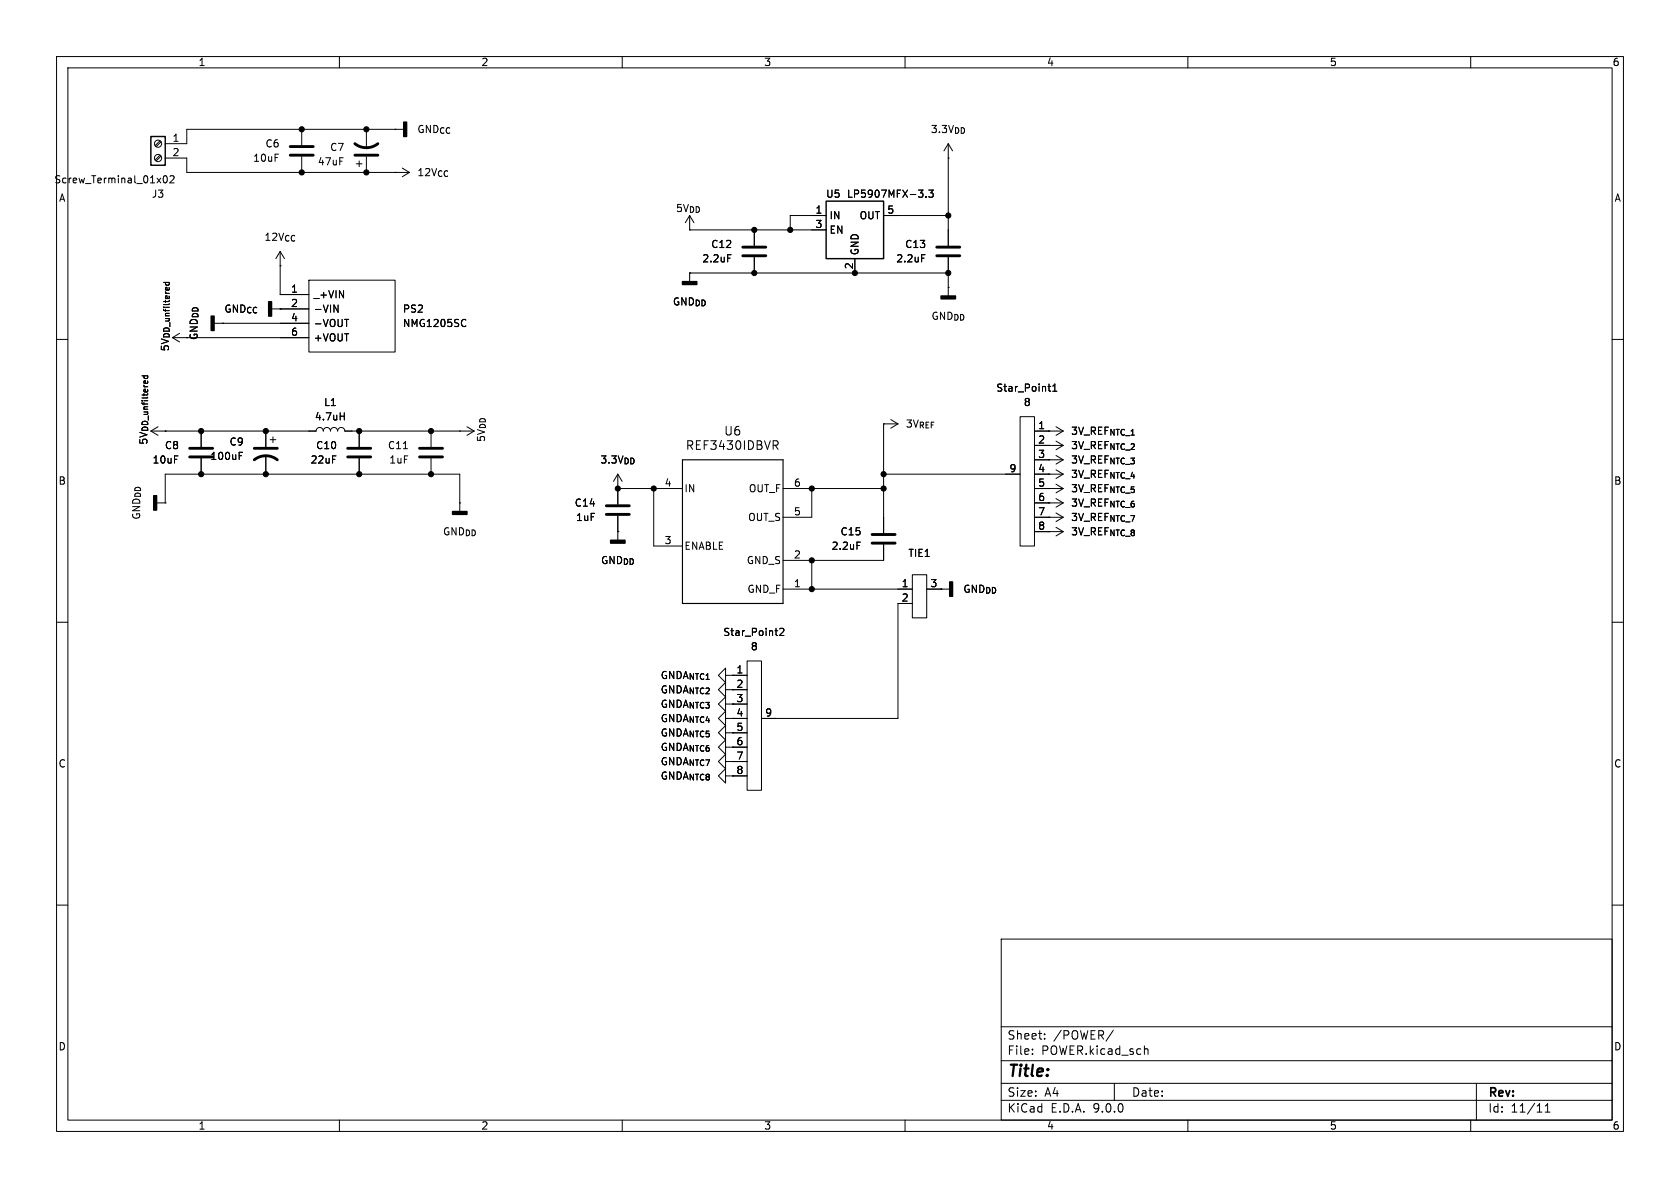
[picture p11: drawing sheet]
<svg xmlns="http://www.w3.org/2000/svg" width="297mm" height="210mm" viewBox="0 0 297 210" stroke-linecap="round" stroke-linejoin="round" font-family="sans-serif">
<g fill="none" stroke="#000" stroke-width=".18">
<path d="M10 10h277v190h-277zM12 12h273v186h-273zM60 10v2M110 10v2M160 10v2M210 10v2M260 10v2M28.3 24.9l-.9 .8M28.3 27.4l-.9 .9M28.5 25.1l-.9 .8M28.5 27.6l-.9 .8M29 31.1h.1a.68 .68 0 0 1 .5 .6 .68 .68 0 0 1-.5 .6 .84 .84 0 0 1-.1-1.2z"/>
<path d="M29.2 27.9h3.8v2.6h39.4M30.1 31.2l.4-.1 .3 .3-.8 .9h.8M53.3 22.9v2.8M53.3 27.7v2.8M63 29h1M63.5 28.4v1.1M64.8 22.9v3.3M64.8 27.7v2.8M69.8 22.9h.1M69.8 30.5h.1M71.1 29.7l1.3 .8M71.4 22.9h-38.4v2.5h-3.8"/>
<path d="M72.4 30.5l-1.3 .7M121.9 38.1l-.7 1.3M121.9 38.1l.8 1.3M121.9 38.1v2.5M146 38.1h-6.3v2.5M156.2 38.1h11.4M162.4 33.6h.8l-.5 .5M163 34.1l.2 .2-.2 .5M163.7 34.7v.2M164.2 33.6h.8l-.4 .5 .3 .1v.5l-.2 .2-.5-.2M167.6 27.9h.1M167.6 25.4v18"/>
<path d="M167.6 25.4l-.7 1.3M167.6 25.4l.8 1.3M30.5 59.7l1.2 .8M30.5 59.7h24.1M31.7 58.9l-1.2 .8M33 59.7h.1M37.8 57.2h16.8M39.4 57.2h.1M48 54.6h6.6M49.5 54.6h.1M49.5 47h.1M49.5 44.5l-.7 1.2"/>
<path d="M49.5 44.5l.8 1.2M49.5 44.5v7.6h5.1M54.6 49.5h15.2v12.7h-15.2zM59 53.9l.8 1.3v-1.3M60.9 56.5h.7M82.1 56.5l.3 .1M82.4 57.6l-.3 .1M121.9 40.6h.1M121.9 48.3h.1M121.9 48.3v1.5M121.9 40.6h24.1M121.9 48.3h45.7"/>
<path d="M128.6 45h.6M133.3 40.6v2.8M133.3 45.5v2.8M151.1 45.7v2.6M162.9 45h.6M167.6 50.8h.1M167.6 45.5v6.8M10 60h2M26.7 76.2h29.2a.64 .64 0 0 1 .6-.6 .64 .64 0 0 1 .6 .6 .64 .64 0 0 1 .7-.6 .64 .64 0 0 1 .6 .6 .64 .64 0 0 1 .7-.6 .64 .64 0 0 1 .6 .6 .64 .64 0 0 1 .6-.6 .64 .64 0 0 1 .7 .6h22.8M26.7 76.2l1.2 .8M27.9 75.4l-1.2 .8M29.2 76.2h.1"/>
<path d="M35.6 76.2v2.8M42.3 80h.6M47 76.2v2.8M47.8 77.7h1M48.3 77.2v1M60.1 73.6h.8M60.9 73v1.2M63.5 76.2v2.8M71.3 79.3h.7M76.2 76.2v2.8M81.3 76.2h.1M82.5 75.4l1.3 .8"/>
<path d="M83.8 76.2l-1.3 .8M137.1 78.7l.5 .7M137.3 77.9l.3 .3-.1 .4-.2 .1M156.2 74.9h.1M156.2 74.9v19.3M156.2 74.9h2.5M157.5 74.2l1.2 .7M158.7 74.9l-1.2 .8M180.3 73.7h2.6v22.8h-2.6zM182.9 76.2h5.1M182.9 78.7h5.1M185.3 68.3h.5"/>
<path d="M185.4 76.2h.1M185.4 78.7h.1M185.5 69.1l.3 .1M186.1 69.2h.7M186.1 68.3l.4-.4v1.3M186.7 75.4l1.3 .8M186.7 78l1.3 .7M188 76.2l-1.3 .8M188 78.7l-1.3 .8M285 60h2M27.7 88.9h1.5M29.2 88.9h.1"/>
<path d="M29.2 88.9v-5.1h52.1v6.6M35.6 81v2.8M42.3 80.6h.4M47 80.5v3.3M63.5 81v2.8M76.2 81v2.8M81.3 88.9h.1M109.2 86.4h.1M109.2 94h.1M109.2 83.8l-.7 1.3M109.2 83.8l.8 1.3M109.2 83.8v5.4"/>
<path d="M109.2 91.2v4.3M109.2 86.4h11.4M115.6 86.4v10.1h5M138.4 86.4h17.8M143.5 86.4v5h-5.1M143.5 99.1v5M151.5 95.8h.6M156.2 96.3v2.8h-17.8M156.2 83.8h24.1M182.9 86.4h5.1M182.9 91.4h5.1M182.9 83.8h5.1"/>
<path d="M182.9 81.3h5.1M182.9 88.9h5.1M182.9 94h5.1M185.4 83.8h.1M185.4 86.4h.1M185.4 81.3h.1M185.4 88.9h.1M185.4 91.4h.1M185.4 94h.1M186.7 83.1l1.3 .7M186.7 85.6l1.3 .8M186.7 80.5l1.3 .8"/>
<path d="M186.7 88.1l1.3 .8M186.7 90.7l1.3 .7M186.7 93.2l1.3 .8M188 83.8l-1.3 .8M188 86.4l-1.3 .7M188 81.3l-1.3 .7M188 88.9l-1.3 .8M188 91.4l-1.3 .8M188 94l-1.3 .7M10 110h2M128.3 119.4v1.3l-1.3-1.3 1.3-1.3v1.3h1.2M129.5 119.4h.1"/>
<path d="M129.5 119.4h2.6M132.1 116.8h2.5v22.9h-2.5zM137.9 111.2l.4-.1 .3 .3-.8 .9h.8M138.4 104.1h22.9M161.3 101.6h2.5v7.6h-2.5zM161.3 106.7h-2.6v20.3h-24.1M163.8 104.1h4.1M166.4 104.1h.1M285 110h2M128.3 121.9v1.3l-1.3-1.3 1.3-1.2v1.2h3.8M128.3 137.2v1.2l-1.3-1.2 1.3-1.3v1.3h1.2M128.3 124.5v1.2l-1.3-1.2 1.3-1.3v1.3h1.2"/>
<path d="M128.3 127v1.3l-1.3-1.3 1.3-1.3v1.3h3.8M128.3 134.6v1.3l-1.3-1.3 1.3-1.2v1.2h1.2M128.3 132.1v1.3l-1.3-1.3 1.3-1.3v1.3h1.2M128.3 129.5v1.3l-1.3-1.3 1.3-1.2v1.2h1.2M129.5 137.2h.1M129.5 124.5h.1M129.5 134.6h.1M129.5 132.1h.1M129.5 129.5h.1M129.5 124.5h2.6M129.5 129.5h2.6M129.5 132.1h2.6"/>
<path d="M129.5 134.6h2.6M129.5 137.2h2.6M10 160h2M177 166h108v32h-108zM285 160h2M60 198v2M110 198v2M160 198v2M177 194.5h108M177 191.5h108M177 187.5h108M177 181.5h108"/>
<path d="M182.5 186.3v.1M182.5 185.5v.1M184.7 183.6v.1M184.7 182.8v.1M196.8 182.1l-1.3 2M197 191.5v3M202.4 185.5h.5l.1 .9M210 198v2M260 198v2M261 191.5v6.5M273.2 196.6h.8M273.2 195.5l.4-.4v1.5"/>
<circle cx="27.9" cy="25.4" r=".63"/>
<circle cx="27.9" cy="27.9" r=".63"/>
</g>
<g fill="none" stroke="#000" stroke-width=".51">
<path d="M51.3 25.9h4.1M51.3 27.4h4.1M62.7 25.4a3.3 3.3 0 0 0 4.1 0M62.7 27.4h4.1M131.3 43.7h4.1M131.3 45.2h4.1M165.6 43.7h4.1M165.6 45.2h4.1M33.5 79.2h4.1M45 79.2h4M61.5 79.2h4M74.2 79.2h4"/>
<path d="M33.5 80.8h4.1M45 81.3a3.3 3.3 0 0 1 4 0M61.5 80.8h4M74.2 80.8h4M107.2 89.4h4.1M107.2 90.9h4.1M154.2 94.5h4M154.2 96h4"/>
</g>
<path d="M71.4 21.6h.5v2.5h-.5zM37.3 55.9h.5v2.5h-.5zM47.5 53.3h.5v2.6h-.5zM120.6 49.8h2.6v.5h-2.6zM166.4 52.3h2.5v.5h-2.5zM27.2 87.6h.5v2.6h-.5zM80 90.4h2.5v.5h-2.5zM107.9 95.5h2.6v.5h-2.6zM167.9 102.9h.5v2.5h-.5z" fill="#000" stroke="#000" stroke-width=".25"/>
<path d="M120.6 81.3h17.8v25.4h-17.8z" fill="none" stroke="#000" stroke-width=".2"/>
<path d="M26.7 24.1h2.5v5.1h-2.5zM146 35.6h10.2v10.1h-10.2z" fill="none" stroke="#000" stroke-width=".25"/>
<g fill="#000" stroke="#000" stroke-width=".18">
<circle cx="53.3" cy="22.9" r=".46"/>
<circle cx="53.3" cy="30.5" r=".46"/>
<circle cx="64.8" cy="30.5" r=".46"/>
<circle cx="64.8" cy="22.9" r=".46"/>
<circle cx="167.6" cy="38.1" r=".46"/>
<circle cx="133.3" cy="40.6" r=".46"/>
<circle cx="133.3" cy="48.3" r=".46"/>
<circle cx="139.7" cy="40.6" r=".46"/>
<circle cx="151.1" cy="48.3" r=".46"/>
<circle cx="167.6" cy="48.3" r=".46"/>
<circle cx="35.6" cy="76.2" r=".46"/>
<circle cx="47" cy="76.2" r=".46"/>
<circle cx="63.5" cy="76.2" r=".46"/>
<circle cx="76.2" cy="76.2" r=".46"/>
<circle cx="35.6" cy="83.8" r=".46"/>
<circle cx="47" cy="83.8" r=".46"/>
<circle cx="63.5" cy="83.8" r=".46"/>
<circle cx="76.2" cy="83.8" r=".46"/>
<circle cx="109.2" cy="86.4" r=".46"/>
<circle cx="115.6" cy="86.4" r=".46"/>
<circle cx="143.5" cy="99.1" r=".46"/>
<circle cx="143.5" cy="86.4" r=".46"/>
<circle cx="156.2" cy="83.8" r=".46"/>
<circle cx="156.2" cy="86.4" r=".46"/>
<circle cx="143.5" cy="104.1" r=".46"/>
</g>
<text font-size="2.8" x="178" y="190.9">Title:</text>
<g font-size="2.1">
<text x="127.9" y="77.2">U6</text>
<text x="121.2" y="79.7">REF3430IDBVR</text>
<text x="178" y="184">Sheet:</text>
<text x="186.2" y="184">/POWER/</text>
<text x="178" y="186.7">File:</text>
<text x="184.1" y="186.7">POWER.kicad_sch</text>
<text x="178" y="196.9">KiCad</text>
<text x="178" y="194.1">Size:</text>
<text x="184.7" y="194.1">A4</text>
<text x="185.7" y="196.9">E.D.A.</text>
<text x="193.3" y="196.9">9.0.0</text>
<text x="200" y="194.1">Date:</text>
<text x="263" y="194.3">Rev:</text>
<text x="263" y="196.9">Id:</text>
<text x="267.1" y="196.9">11/11</text>
</g>
<g font-size="1.8">
<text x="35" y="11.9">1</text>
<text x="85" y="11.9">2</text>
<text x="135" y="11.9">3</text>
<text x="185" y="11.9">4</text>
<text x="235" y="11.9">5</text>
<text x="285" y="11.9">6</text>
<text x="73.7" y="23.7">GND_{CC}</text>
<text x="164.4" y="23.7">3.3V_{DD}</text>
<text x="30.4" y="25.1">1</text>
<text x="30.4" y="27.7">2</text>
<text x="44.7" y="28.8">10uF</text>
<text x="46.8" y="26.3">C6</text>
<text x="56.1" y="29.4">47uF</text>
<text x="58.3" y="26.9">C7</text>
<text x="9.5" y="32.6">Screw_Terminal_01x02</text>
<text x="10.3" y="35.9">A</text>
<text x="26.7" y="35.2">J3</text>
<text x="73.7" y="31.3">12V_{CC}</text>
<text x="145.9" y="35.2">U5</text>
<text x="149.6" y="35.2">LP5907MFX-3.3</text>
<text x="285.3" y="35.9">A</text>
<text x="119.4" y="37.7">5V_{DD}</text>
<text x="144.1" y="37.8">1</text>
<text x="144.1" y="40.4">3</text>
<text x="146.6" y="39">IN</text>
<text x="146.6" y="41.5">EN</text>
<text x="151.9" y="39">OUT</text>
<text x="156.8" y="37.8">5</text>
<text x="46.6" y="42.8">12V_{CC}</text>
<text x="124.1" y="46.6">2.2uF</text>
<text x="125.6" y="44">C12</text>
<text x="150.9" y="47.7" transform="rotate(-90 150.9 47.7)">2</text>
<text x="152" y="45.2" transform="rotate(-90 152 45.2)">GND</text>
<text x="158.4" y="46.6">2.2uF</text>
<text x="159.9" y="44">C13</text>
<text x="51.4" y="51.8">1</text>
<text x="55.4" y="52.9">_+VIN</text>
<text x="39.6" y="55.5">GND_{CC}</text>
<text x="51.4" y="54.4">2</text>
<text x="51.4" y="56.9">4</text>
<text x="51.4" y="59.4">6</text>
<text x="55.4" y="55.5">-VIN</text>
<text x="55.4" y="58">-VOUT</text>
<text x="71.1" y="55.5">PS2</text>
<text x="71.1" y="58">NMG1205SC</text>
<text x="118.8" y="54.2">GND_{DD}</text>
<text x="164.6" y="56.7">GND_{DD}</text>
<text x="30.1" y="62.2" transform="rotate(-90 30.1 62.2)">5V_{DD_unfiltered}</text>
<text x="35.2" y="60.2" transform="rotate(-90 35.2 60.2)">GND_{DD}</text>
<text x="55.4" y="60.6">+VOUT</text>
<text x="57.2" y="72">L1</text>
<text x="176" y="69.4">Star_Point1</text>
<text x="180.9" y="72">8</text>
<text x="55.6" y="74.5">4.7uH</text>
<text x="160" y="75.8">3V_{REF}</text>
<text x="183.4" y="75.9">1</text>
<text x="189.2" y="77.1">3V_REF_{NTC_1}</text>
<text x="26.3" y="78.7" transform="rotate(-90 26.3 78.7)">5V_{DD_unfiltered}</text>
<text x="26.9" y="82.1">10uF</text>
<text x="29.1" y="79.6">C8</text>
<text x="37.1" y="81.5">100uF</text>
<text x="40.5" y="79">C9</text>
<text x="54.8" y="82.1">22uF</text>
<text x="55.8" y="79.6">C10</text>
<text x="68.5" y="79.6">C11</text>
<text x="68.7" y="82.1">1uF</text>
<text x="86" y="78.3" transform="rotate(-90 86 78.3)">5V_{DD}</text>
<text x="106" y="82.1">3.3V_{DD}</text>
<text x="178.4" y="83.6">9</text>
<text x="183.4" y="78.5">2</text>
<text x="183.4" y="81">3</text>
<text x="183.4" y="83.6">4</text>
<text x="189.2" y="82.1">3V_REF_{NTC_3}</text>
<text x="189.2" y="79.6">3V_REF_{NTC_2}</text>
<text x="10.3" y="85.9">B</text>
<text x="101.5" y="89.8">C14</text>
<text x="117.4" y="86.1">4</text>
<text x="120.9" y="87.2">IN</text>
<text x="132.3" y="87.2">OUT_F</text>
<text x="140.3" y="86.1">6</text>
<text x="183.4" y="86.1">5</text>
<text x="183.4" y="88.6">6</text>
<text x="189.2" y="84.7">3V_REF_{NTC_4}</text>
<text x="189.2" y="87.2">3V_REF_{NTC_5}</text>
<text x="189.2" y="89.8">3V_REF_{NTC_6}</text>
<text x="285.3" y="85.9">B</text>
<text x="25" y="92" transform="rotate(-90 25 92)">GND_{DD}</text>
<text x="78.2" y="94.8">GND_{DD}</text>
<text x="101.8" y="92.3">1uF</text>
<text x="132.2" y="92.3">OUT_S</text>
<text x="140.3" y="91.2">5</text>
<text x="148.5" y="94.8">C15</text>
<text x="183.4" y="91.2">7</text>
<text x="183.4" y="93.7">8</text>
<text x="189.2" y="92.3">3V_REF_{NTC_7}</text>
<text x="189.2" y="94.8">3V_REF_{NTC_8}</text>
<text x="106.1" y="99.9">GND_{DD}</text>
<text x="117.4" y="96.3">3</text>
<text x="120.9" y="97.4">ENABLE</text>
<text x="131.9" y="99.9">GND_S</text>
<text x="140.3" y="98.8">2</text>
<text x="146.9" y="97.4">2.2uF</text>
<text x="160.5" y="98.7">TIE1</text>
<text x="132" y="105">GND_F</text>
<text x="140.3" y="103.9">1</text>
<text x="159.3" y="103.9">1</text>
<text x="159.3" y="106.4">2</text>
<text x="164.4" y="103.9">3</text>
<text x="170.2" y="105">GND_{DD}</text>
<text x="127.8" y="112.6">Star_Point2</text>
<text x="130.1" y="119.1">1</text>
<text x="132.6" y="115.2">8</text>
<text x="116.7" y="120.2">GNDA_{NTC1}</text>
<text x="116.7" y="122.8">GNDA_{NTC2}</text>
<text x="116.7" y="125.3">GNDA_{NTC3}</text>
<text x="130.1" y="121.7">2</text>
<text x="130.1" y="124.2">3</text>
<text x="116.7" y="127.9">GNDA_{NTC4}</text>
<text x="116.7" y="130.4">GNDA_{NTC5}</text>
<text x="130.1" y="126.7">4</text>
<text x="130.1" y="129.3">5</text>
<text x="130.1" y="131.8">6</text>
<text x="135.2" y="126.7">9</text>
<text x="10.3" y="135.9">C</text>
<text x="116.7" y="135.5">GNDA_{NTC7}</text>
<text x="116.7" y="132.9">GNDA_{NTC6}</text>
<text x="130.1" y="134.4">7</text>
<text x="130.1" y="136.9">8</text>
<text x="285.3" y="135.9">C</text>
<text x="116.7" y="138">GNDA_{NTC8}</text>
<text x="10.3" y="185.9">D</text>
<text x="285.3" y="185.9">D</text>
<text x="35" y="199.9">1</text>
<text x="85" y="199.9">2</text>
<text x="135" y="199.9">3</text>
<text x="185" y="199.9">4</text>
<text x="235" y="199.9">5</text>
<text x="285" y="199.9">6</text>
</g>
</svg>
